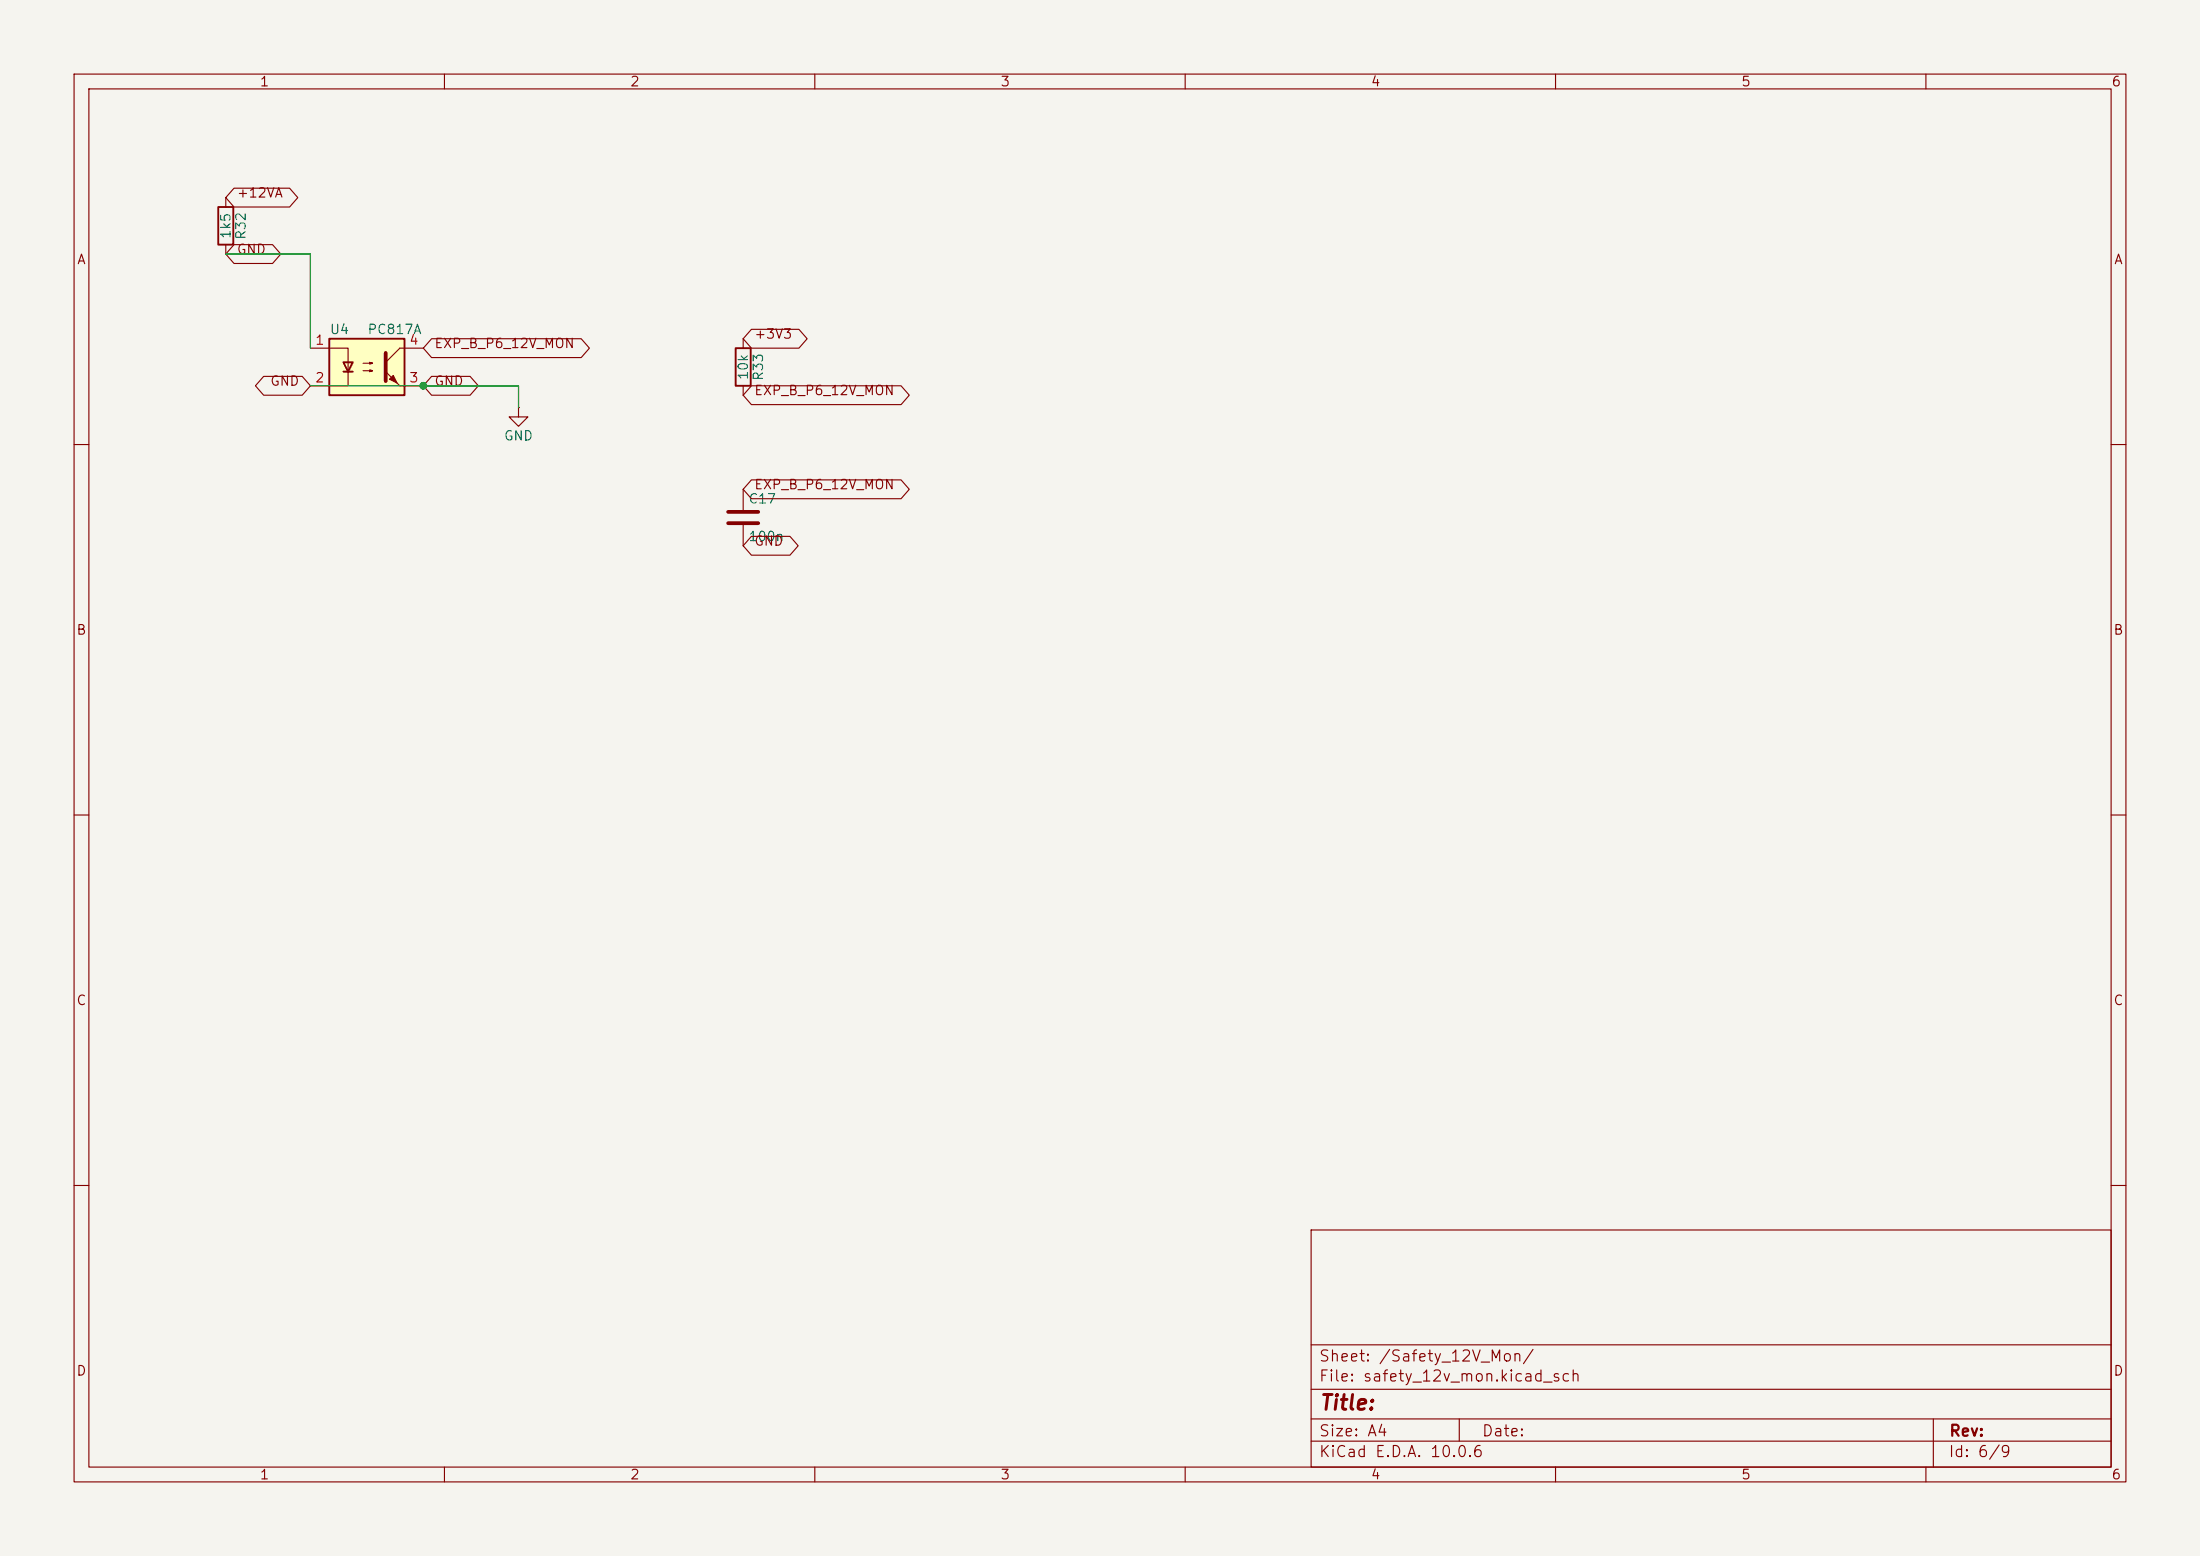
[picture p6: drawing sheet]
<svg xmlns="http://www.w3.org/2000/svg" width="297mm" height="210mm" viewBox="0 0 297 210" stroke-linecap="round" stroke-linejoin="round" font-family="sans-serif">
<path d="M0 0h297v210h-297z" fill="#f5f4ef" stroke="#f5f4ef" stroke-width=".14"/>
<g fill="none" stroke="#840000" stroke-width=".15">
<path d="M10 10h277v190h-277zM12 12h273v186h-273zM60 10v2M110 10v2M160 10v2M210 10v2M260 10v2M30.5 26.7v1.2M30.5 33v1.3M70 55v1.3h1.3l-1.3 1.2-1.3-1.2h1.3M70 55h.1M100.3 45.7v1.3"/>
<path d="M100.3 52.1v1.2M10 60h2M100.3 66v2.8M100.3 70.9v2.8M285 60h2M10 110h2M285 110h2M10 160h2M177 166h108v32h-108zM285 160h2M60 198v2M110 198v2"/>
<path d="M160 198v2M177 194.5h108M177 191.5h108M177 187.5h108M177 181.5h108M197 191.5v3M210 198v2M260 198v2M261 191.5v6.5"/>
</g>
<path d="M29.5 27.9h2v5.1h-2zM99.3 47h2v5.1h-2z" fill="none" stroke="#840000" stroke-width=".25"/>
<path d="M98.3 69.1h4.1M98.3 70.6h4.1" fill="none" stroke="#840000" stroke-width=".51"/>
<path d="M44.4 45.7h10.2v7.6h-10.2z" fill="#ffffc2"/>
<path d="M44.4 45.7h10.2v7.6h-10.2zM46.4 48.9h1.2l-.6 1.3zM46.4 50.2h1.2" fill="none" stroke="#840000" stroke-width=".25"/>
<g fill="none" stroke="#840000" stroke-width=".15">
<path d="M31.6 33h5.2l1.1 1.3-1.1 1.3h-5.2l-1.1-1.3zM31.6 25.4h7.5l1.1 1.3-1.1 1.2h-7.5l-1.1-1.2zM35.6 50.8h5.2l1.1 1.3-1.1 1.2h-5.2l-1.1-1.2zM41.9 47h5.1v5.1h-5.1M49 49h1.3l-.4 .1v-.2l.4 .1M49 50h1.3l-.4 .2v-.3l.4 .1M54 52.1h3.1M57.1 47h-3.1l-1.9 1.9M58.3 50.8h5.2l1.1 1.3-1.1 1.2h-5.2l-1.2-1.2zM58.3 45.7h20.2l1.1 1.3-1.1 1.3h-20.2l-1.2-1.3zM101.4 44.4h6.5l1.1 1.3-1.1 1.3h-6.5l-1.1-1.3zM101.4 52.1h20.2l1.2 1.2-1.2 1.3h-20.2l-1.1-1.3z"/>
<path d="M101.4 72.4h5.2l1.2 1.3-1.2 1.2h-5.2l-1.1-1.2zM101.4 64.8h20.2l1.2 1.2-1.2 1.3h-20.2l-1.1-1.3z"/>
</g>
<path d="M52.1 47.6v3.8" fill="none" stroke="#840000" stroke-width=".51"/>
<g fill="#840000" stroke="#840000" stroke-width=".15">
<path d="M53.1 50.7l.5 1-1-.5z"/>
<path d="M52.1 50.2l1.9 1.9z"/>
</g>
<path d="M30.5 34.3h11.4v12.7M41.9 52.1h28.1v2.9" fill="none" stroke="#009600" stroke-width=".15"/>
<circle cx="57.1" cy="52.1" r=".46" fill="#009600" stroke="#009600" stroke-width=".14"/>
<text font-size="2" fill="#840000" x="178" y="190.8">Title:</text>
<g font-size="1.5" fill="#840000">
<text x="178" y="184.1">Sheet: /Safety_12V_Mon/</text>
<text x="178" y="186.8">File: safety_12v_mon.kicad_sch</text>
<text x="178" y="197">KiCad E.D.A. 10.0.6</text>
<text x="178" y="194.2">Size: A4</text>
<text x="200" y="194.2">Date:</text>
<text x="263" y="197">Id: 6/9</text>
<text x="263" y="194.2">Rev:</text>
</g>
<g font-size="1.3" fill="#840000">
<text x="35" y="12">1</text>
<text x="85" y="12">2</text>
<text x="135" y="12">3</text>
<text x="185" y="12">4</text>
<text x="235" y="12">5</text>
<text x="285" y="12">6</text>
<text x="31.9" y="27">+12VA</text>
<text x="10.3" y="36">A</text>
<text x="31.9" y="34.6">GND</text>
<text x="285.3" y="36">A</text>
<text x="58.6" y="47.3">EXP_B_P6_12V_MON</text>
<text x="101.7" y="46">+3V3</text>
<text x="36.4" y="52.4">GND</text>
<text x="58.6" y="52.4">GND</text>
<text x="101.7" y="53.7">EXP_B_P6_12V_MON</text>
<text x="101.7" y="66.4">EXP_B_P6_12V_MON</text>
<text x="101.7" y="74">GND</text>
<text x="10.2" y="86">B</text>
<text x="285.2" y="86">B</text>
<text x="10.2" y="136">C</text>
<text x="285.2" y="136">C</text>
<text x="10.2" y="186">D</text>
<text x="285.2" y="186">D</text>
<text x="35" y="200">1</text>
<text x="85" y="200">2</text>
<text x="135" y="200">3</text>
<text x="185" y="200">4</text>
<text x="235" y="200">5</text>
<text x="285" y="200">6</text>
</g>
<g font-size="1.3" fill="#006464">
<text x="31.4" y="32.3" transform="rotate(-90 31.4 32.3)">1k5</text>
<text x="33.5" y="32.5" transform="rotate(-90 33.5 32.5)">R32</text>
<text x="44.4" y="45.4">U4</text>
<text x="49.5" y="45.4">PC817A</text>
<text x="101.3" y="51.4" transform="rotate(-90 101.3 51.4)">10k</text>
<text x="103.3" y="51.5" transform="rotate(-90 103.3 51.5)">R33</text>
<text x="67.9" y="59.8">GND</text>
<text x="100.9" y="68.3">C17</text>
<text x="100.9" y="73.4">100n</text>
</g>
<g font-size="1.3" fill="#a90000">
<text x="42.4" y="46.9">1</text>
<text x="55.1" y="46.9">4</text>
<text x="42.4" y="51.9">2</text>
<text x="55.1" y="51.9">3</text>
</g>
</svg>
